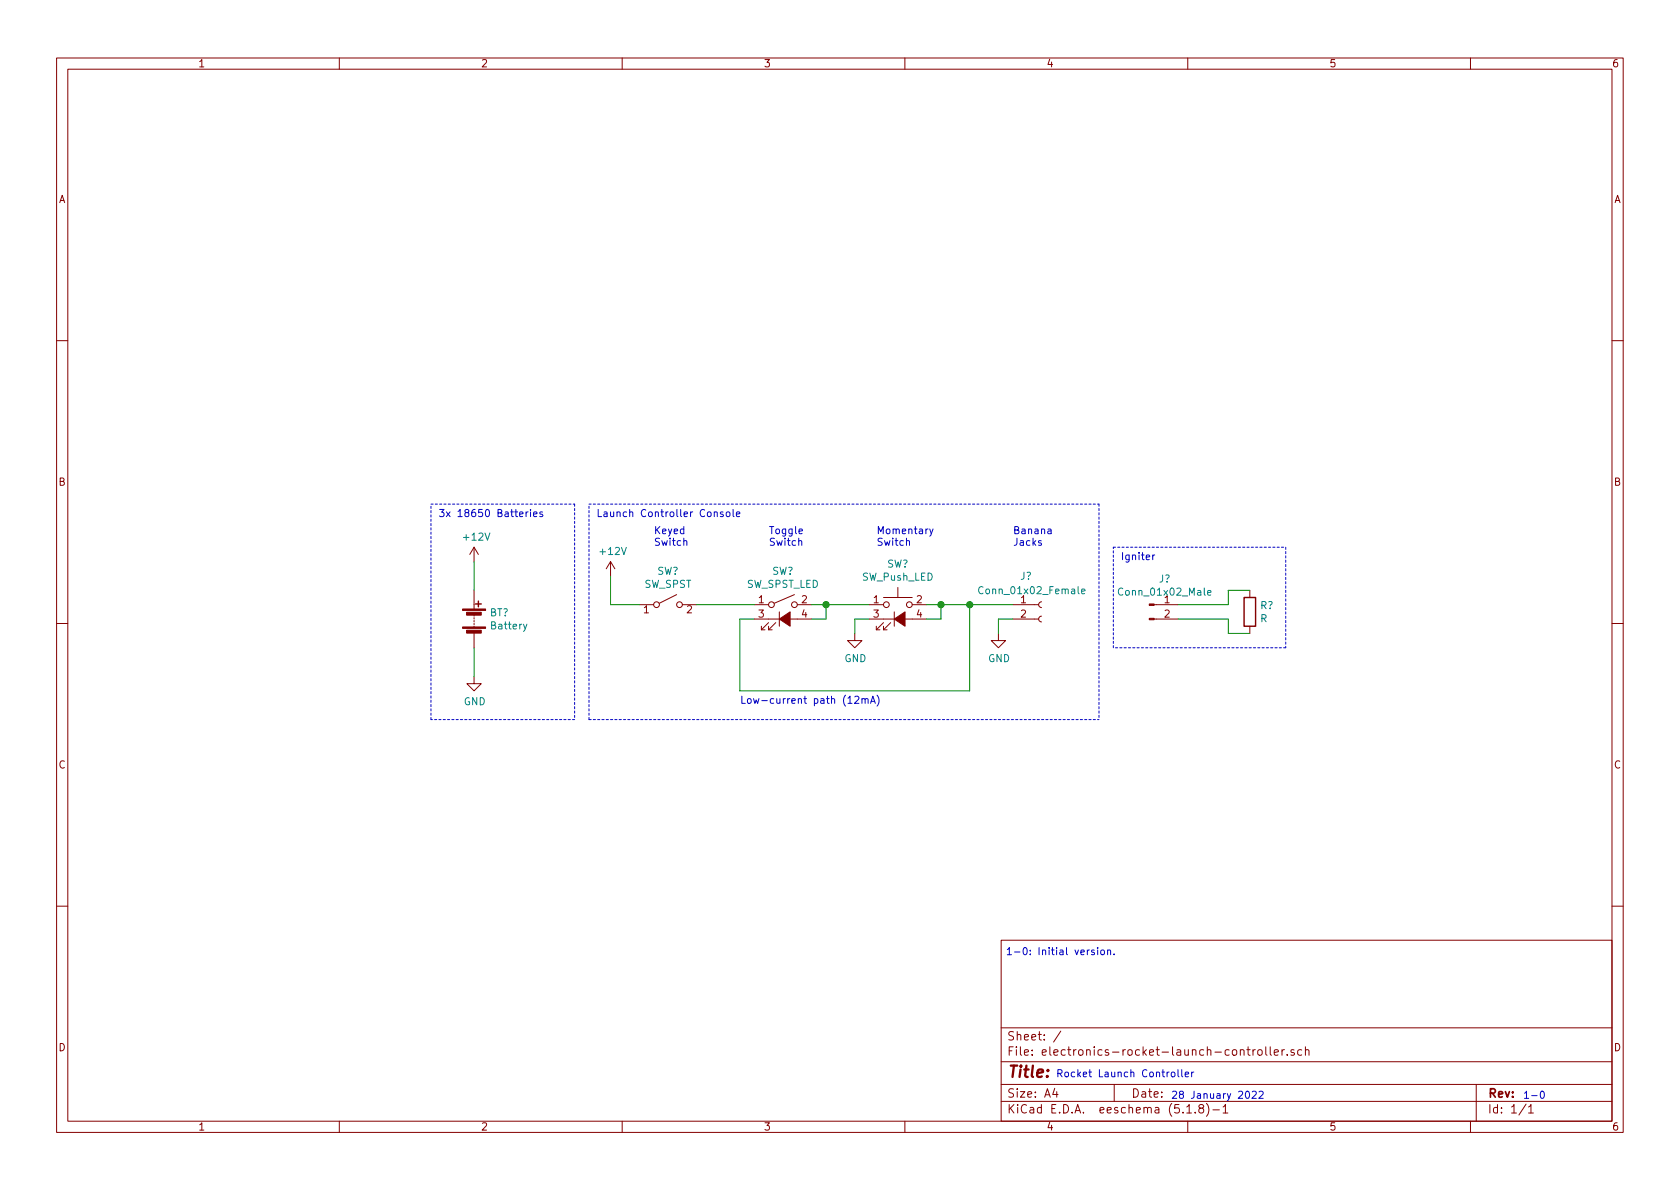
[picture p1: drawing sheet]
EESchema Schematic File Version 4
EELAYER 30 0
EELAYER END
$Descr A4 11693 8268
encoding utf-8
Sheet 1 1
Title ""
Date ""
Rev ""
Comp ""
Comment1 ""
Comment2 ""
Comment3 ""
Comment4 ""
$EndDescr
Text Notes 7000 6650 0    50   ~ 0
1-0: Initial version.
Text Notes 7350 7500 0    50   ~ 0
Rocket Launch Controller
Text Notes 8150 7650 0    50   ~ 0
28 January 2022
Text Notes 10600 7650 0    50   ~ 0
1-0
$Comp
L power:+12V #PWR?
U 1 1
P 3300 3900
F 0 "#PWR?" H 3300 3750 50  0001 C CNN
F 1 "+12V" H 3315 4073 50  0000 C CNN
F 2 "" H 3300 3900 50  0001 C CNN
F 3 "" H 3300 3900 50  0001 C CNN
	1    3300 3900
	1    0    0    -1  
$EndComp
$Comp
L power:GND #PWR?
U 1 1
P 3300 4700
F 0 "#PWR?" H 3300 4450 50  0001 C CNN
F 1 "GND" H 3305 4527 50  0000 C CNN
F 2 "" H 3300 4700 50  0001 C CNN
F 3 "" H 3300 4700 50  0001 C CNN
	1    3300 4700
	1    0    0    -1  
$EndComp
$Comp
L Device:Battery BT?
U 1 1
P 3300 4300
F 0 "BT?" H 3408 4346 50  0000 L CNN
F 1 "Battery" H 3408 4255 50  0000 L CNN
F 2 "" V 3300 4360 50  0001 C CNN
F 3 "~" V 3300 4360 50  0001 C CNN
	1    3300 4300
	1    0    0    -1  
$EndComp
$Comp
L Switch:SW_Push_LED SW?
U 1 1
P 6250 4300
F 0 "SW?" H 6250 4685 50  0000 C CNN
F 1 "SW_Push_LED" H 6250 4594 50  0000 C CNN
F 2 "" H 6250 4600 50  0001 C CNN
F 3 "~" H 6250 4600 50  0001 C CNN
	1    6250 4300
	1    0    0    -1  
$EndComp
$Comp
L Switch:SW_SPST_LED SW?
U 1 1
P 5450 4300
F 0 "SW?" H 5450 4635 50  0000 C CNN
F 1 "SW_SPST_LED" H 5450 4544 50  0000 C CNN
F 2 "" H 5450 4600 50  0001 C CNN
F 3 "~" H 5450 4600 50  0001 C CNN
	1    5450 4300
	1    0    0    -1  
$EndComp
$Comp
L Switch:SW_SPST SW?
U 1 1
P 4650 4200
F 0 "SW?" H 4650 4435 50  0000 C CNN
F 1 "SW_SPST" H 4650 4344 50  0000 C CNN
F 2 "" H 4650 4200 50  0001 C CNN
F 3 "~" H 4650 4200 50  0001 C CNN
	1    4650 4200
	1    0    0    -1  
$EndComp
$Comp
L Device:R R?
U 1 1
P 8700 4250
F 0 "R?" H 8770 4296 50  0000 L CNN
F 1 "R" H 8770 4205 50  0000 L CNN
F 2 "" V 8630 4250 50  0001 C CNN
F 3 "~" H 8700 4250 50  0001 C CNN
	1    8700 4250
	1    0    0    -1  
$EndComp
$Comp
L Connector:Conn_01x02_Female J?
U 1 1
P 7250 4200
F 0 "J?" H 7100 4400 50  0000 L CNN
F 1 "Conn_01x02_Female" H 6800 4300 50  0000 L CNN
F 2 "" H 7250 4200 50  0001 C CNN
F 3 "~" H 7250 4200 50  0001 C CNN
	1    7250 4200
	1    0    0    -1  
$EndComp
$Comp
L Connector:Conn_01x02_Male J?
U 1 1
P 8000 4200
F 0 "J?" H 8108 4381 50  0000 C CNN
F 1 "Conn_01x02_Male" H 8108 4290 50  0000 C CNN
F 2 "" H 8000 4200 50  0001 C CNN
F 3 "~" H 8000 4200 50  0001 C CNN
	1    8000 4200
	1    0    0    -1  
$EndComp
$Comp
L power:+12V #PWR?
U 1 1
P 4250 4000
F 0 "#PWR?" H 4250 3850 50  0001 C CNN
F 1 "+12V" H 4265 4173 50  0000 C CNN
F 2 "" H 4250 4000 50  0001 C CNN
F 3 "" H 4250 4000 50  0001 C CNN
	1    4250 4000
	1    0    0    -1  
$EndComp
$Comp
L power:GND #PWR?
U 1 1
P 6950 4400
F 0 "#PWR?" H 6950 4150 50  0001 C CNN
F 1 "GND" H 6955 4227 50  0000 C CNN
F 2 "" H 6950 4400 50  0001 C CNN
F 3 "" H 6950 4400 50  0001 C CNN
	1    6950 4400
	1    0    0    -1  
$EndComp
$Comp
L power:GND #PWR?
U 1 1
P 5950 4400
F 0 "#PWR?" H 5950 4150 50  0001 C CNN
F 1 "GND" H 5955 4227 50  0000 C CNN
F 2 "" H 5950 4400 50  0001 C CNN
F 3 "" H 5950 4400 50  0001 C CNN
	1    5950 4400
	1    0    0    -1  
$EndComp
Wire Wire Line
	3300 4500 3300 4700
Wire Wire Line
	3300 3900 3300 4100
Text Notes 3050 3600 0    50   ~ 0
3x 18650 Batteries
Wire Notes Line
	3000 3500 4000 3500
Wire Notes Line
	4000 3500 4000 5000
Wire Notes Line
	4000 5000 3000 5000
Wire Notes Line
	3000 5000 3000 3500
Wire Wire Line
	4250 4000 4250 4200
Wire Wire Line
	4250 4200 4450 4200
Wire Wire Line
	4850 4200 5250 4200
Wire Wire Line
	5650 4200 5750 4200
Wire Wire Line
	6450 4200 6550 4200
Wire Wire Line
	7050 4300 6950 4300
Wire Wire Line
	6550 4200 6550 4300
Wire Wire Line
	6550 4300 6450 4300
Wire Wire Line
	6750 4200 7050 4200
Wire Wire Line
	5750 4200 5750 4300
Wire Wire Line
	5750 4300 5650 4300
Connection ~ 5750 4200
Wire Wire Line
	5750 4200 6050 4200
Wire Wire Line
	6050 4300 5950 4300
Wire Wire Line
	5950 4300 5950 4400
Wire Wire Line
	6950 4300 6950 4400
Wire Wire Line
	5250 4300 5150 4300
Wire Wire Line
	5150 4300 5150 4800
Wire Wire Line
	5150 4800 6750 4800
Wire Wire Line
	6750 4800 6750 4200
Wire Wire Line
	6750 4200 6550 4200
Connection ~ 6750 4200
Connection ~ 6550 4200
Wire Wire Line
	8200 4200 8550 4200
Wire Wire Line
	8200 4300 8550 4300
Wire Wire Line
	8550 4300 8550 4400
Wire Wire Line
	8550 4100 8700 4100
Wire Wire Line
	8550 4100 8550 4200
Wire Wire Line
	8550 4400 8700 4400
Wire Notes Line
	7750 3800 8950 3800
Wire Notes Line
	8950 3800 8950 4500
Wire Notes Line
	8950 4500 7750 4500
Wire Notes Line
	7750 4500 7750 3800
Text Notes 7800 3900 0    50   ~ 0
Igniter
Text Notes 5150 4900 0    50   ~ 0
Low-current path (12mA)
Text Notes 4150 3600 0    50   ~ 0
Launch Controller Console
Text Notes 4550 3800 0    50   ~ 0
Keyed \nSwitch
Text Notes 5350 3800 0    50   ~ 0
Toggle \nSwitch
Text Notes 6100 3800 0    50   ~ 0
Momentary \nSwitch
Text Notes 7050 3800 0    50   ~ 0
Banana \nJacks
Wire Notes Line
	4100 3500 7650 3500
Wire Notes Line
	7650 3500 7650 5000
Wire Notes Line
	4100 5000 4100 3500
Wire Notes Line
	4100 5000 7650 5000
$EndSCHEMATC
